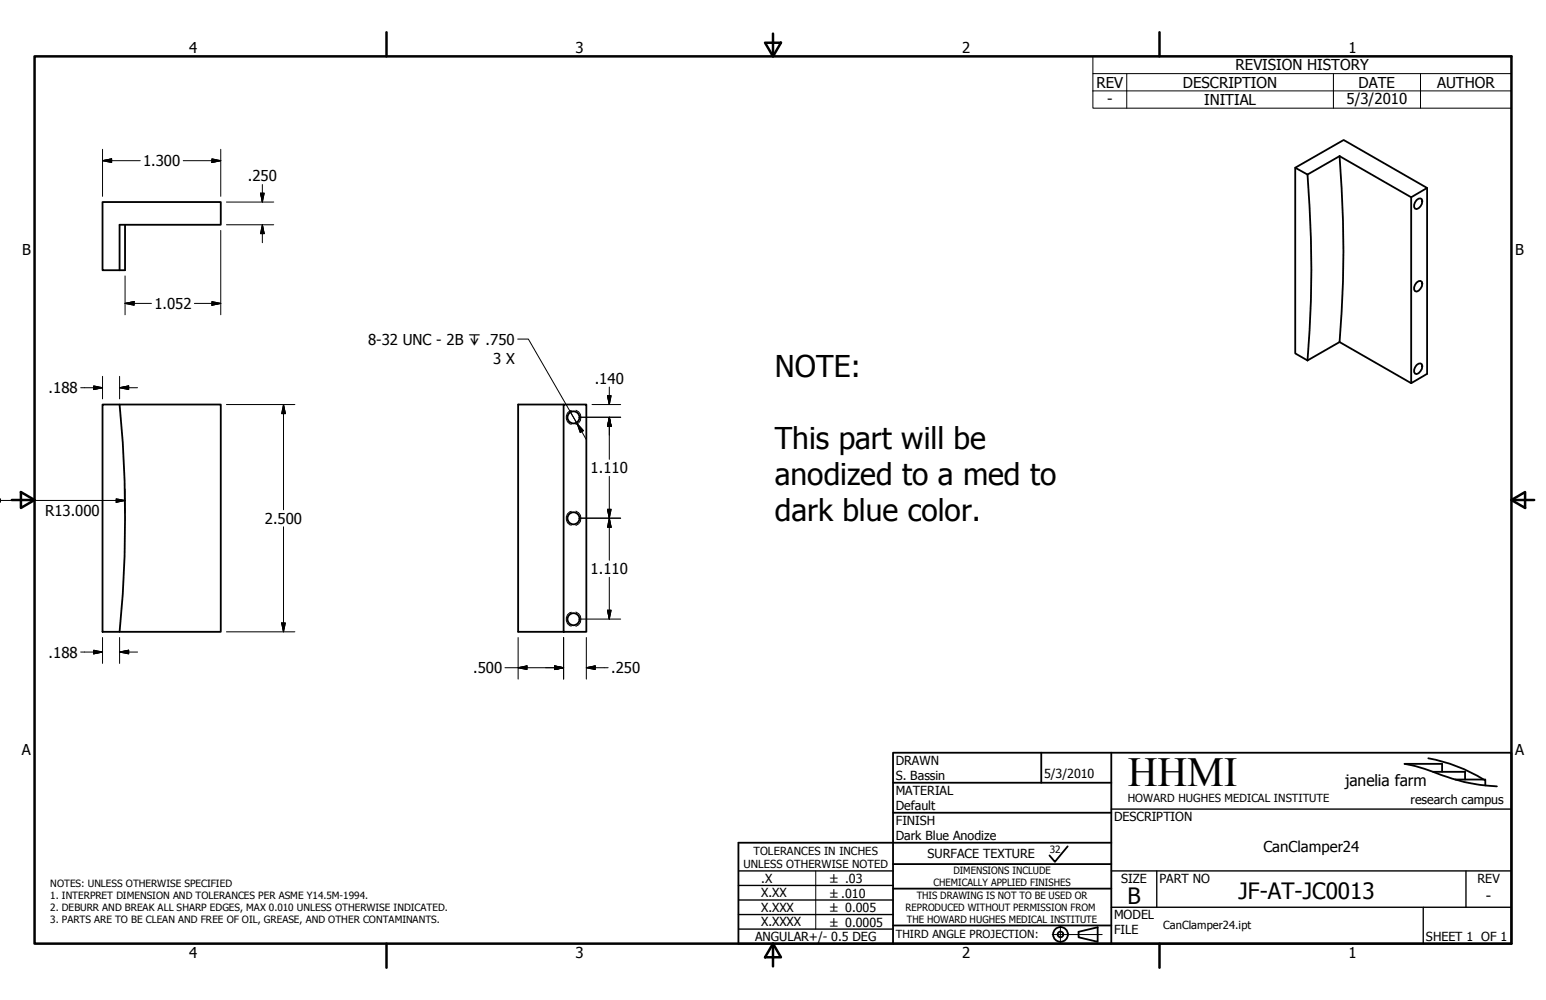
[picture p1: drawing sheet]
<svg xmlns="http://www.w3.org/2000/svg" width="432mm" height="279mm" viewBox="0 0 432 279" stroke-linecap="round" stroke-linejoin="round" font-family="sans-serif">
<!-- layer: Visible (ANSI) -->
<g fill="none" stroke="#000" stroke-width=".51">
<path d="M28.6 56.5h33.1v6.3h-28.3v12.7h-4.8zM361.8 46.9v51.8l3.4 2M365.2 48.8a312.8 312.8 0 0 1 0 51.9M374.1 43.6a312.8 312.8 0 0 1 0 52M374.1 43.6l20 11.5 4.5-2.6-23.3-13.4-13.5 7.8 3.4 1.9M374.1 43.6l-8.9 5.2M395.7 55.9l1-.5a1.39 1.39 0 0 1 0 2.3l-1 .7-.5-.1a1.87 1.87 0 0 1 .5-2.4zM398.6 52.5v52l-4.5 2.6v-52M34.9 62.8v12.7h-1.5M395.7 78.9l.5-.4h.5l.4 .2a2.19 2.19 0 0 1-1.4 2.8l-.5-.2a1.87 1.87 0 0 1 .5-2.4zM374.1 95.6l-8.9 5.1M374.1 95.6l20 11.5"/>
<path d="M28.6 113h33.1v63.5h-33.1zM33.4 113a331.5 331.5 0 0 1 0 63.5M157.4 113h-12.7v63.5h12.7M157.4 113h6.4v63.5h-6.4zM395.7 102l.5-.4 .5-.1 .4 .3a2.19 2.19 0 0 1-1.4 2.7l-.5-.1a1.87 1.87 0 0 1 .5-2.4z"/>
<circle cx="160.2" cy="116.6" r="1.68"/>
<circle cx="160.2" cy="144.8" r="1.68"/>
<circle cx="160.2" cy="173" r="1.68"/>
</g>
<!-- layer: Hidden Narrow (ANSI) -->
<path d="M159.6 114.7a2.02 2.02 0 0 0-1.5 1.9 2.02 2.02 0 0 0 1.5 2M160.8 114.6a2.13 2.13 0 0 1 1.4 2 2.13 2.13 0 0 1-1.4 2M159.6 142.9a2.02 2.02 0 0 0-1.5 1.9 2.02 2.02 0 0 0 1.5 1.9M160.8 142.8a2.13 2.13 0 0 1 1.4 2 2.13 2.13 0 0 1-1.4 2M159.6 171.1a2.02 2.02 0 0 0-1.5 1.9 2.02 2.02 0 0 0 1.5 1.9M160.8 171a2.13 2.13 0 0 1 1.4 2 2.13 2.13 0 0 1-1.4 2" fill="none" stroke="#000" stroke-width=".28"/>
<!-- layer: Border (ANSI) -->
<g fill="none" stroke="#000" stroke-width=".7">
<path d="M9.7 15.7h412.4v248h-412.4zM107.9 9v6.7M213.7 11.9h4.4l-2.2 3.8zM215.9 9.4v6.3M323.8 9v6.7M3.3 139.7h6.4M5.8 137.5l3.9 2.2-3.9 2.2zM422.1 139.7l3.9-2.2v4.4zM422.1 139.7h6.4M107.9 263.7v6.7M215.9 263.7l2.2 3.8h-4.4zM215.9 263.7v6.3"/>
<path d="M323.8 263.7v6.7"/>
</g>
<!-- layer: Title (ANSI) -->
<g fill="none" stroke="#000" stroke-width=".51">
<path d="M249.4 218.7h61M290.8 210.3v8.4M310.4 210.3v53.4M398.9 211.9a44.8 44.8 0 0 1 15.5 5.9M400.2 215.6h9v2.2M402.8 215.6v-2.2h-10.5a63.1 63.1 0 0 1 11.8 3.6l4.9 1.5a49.3 49.3 0 0 0 9.1 1.2M406.5 217.8h8.3v1.7M249.4 227.1h61M298.2 236.5l-3.6 4.3-1.5-1.8M310.4 235.5h-104.2v28.2h215.9v-53.4h-172.7v53.4M249.4 241.4h61M249.4 258.6h61"/>
<path d="M249.4 248.3h61M301.2 260.3l5.4-1.2v4l-5.4-1.2z"/>
<circle cx="296.2" cy="261.1" r="2.06"/>
<circle cx="296.2" cy="261.1" r=".79"/>
</g>
<!-- layer: Sketch Geometry (ANSI) -->
<path d="M227.8 243.3v16.3" fill="none" stroke="#000" stroke-width=".28"/>
<!-- layer: Centerline (ANSI) -->
<path d="M296.2 258.8v4.6M293.9 261.1h13.9" fill="none" stroke="#000" stroke-width=".28"/>
<!-- layer: Title (ANSI) -->
<path d="M310.4 226.1h111.7M206.2 259.6h43.2M206.2 255.5h43.2M206.2 251.5h43.2M206.2 247.4h43.2M206.2 243.3h43.2M310.4 243.3h111.7M310.4 253.5h111.7M323.1 243.3v10.2M397.5 253.5v10.2M409.4 243.3v10.2" fill="none" stroke="#000" stroke-width=".38"/>
<!-- layer: Symbol (ANSI) -->
<path d="M305.2 20.6v-4.9h116.9v4.9M305.2 25.4h116.9M314.7 20.6v9.6M372.4 20.6v9.6M396.7 20.6v9.6M422.1 20.6h-116.9v4.8M422.1 20.6v9.6h-116.9v-4.8M144.6 94.7h3l13.6 23.7M159.1 114.8l2.1 3.6M161.2 118.4l1.7 1.9-.8 .5zM161.2 118.4l2.5 4.3" fill="none" stroke="#000" stroke-width=".28"/>
<!-- layer: Dimension (ANSI) -->
<g fill="none" stroke="#000" stroke-width=".28">
<path d="M28.6 44.9l2.6-.5v1zM28.6 41.7v13.2M28.6 44.9h10.6M51.2 44.9h10.5M59.2 44.4l2.5 .5-2.5 .5zM61.7 41.7v13.2M63.2 56.5h13.3M72.8 54h1l-.5 2.5zM73.3 51.6v4.9M34.9 77.1v10.8M61.7 64.4v23.5M63.2 62.8h13.3"/>
<path d="M73.3 62.8l.5 2.5h-1zM73.3 62.8v5M34.9 84.8l2.6-.5v1zM34.9 84.8h7.4M54.3 84.8h7.4M59.2 84.3l2.5 .5-2.5 .5zM22.5 108.3h6.1M26.2 107.8l2.4 .5-2.4 .5zM28.6 105.2v6.2M33.4 108.3l2.5-.5v1zM33.4 105.2v6.2M33.4 108.3h5"/>
<path d="M63.2 113h19.2M79.2 113l.5 2.6h-1zM79.2 113v29.4M161.8 116.6h11.6M165.4 113h8M169.7 110.6h1l-.5 2.4zM170.2 116.6l.5 2.5h-1zM170.2 108.1v4.9M170.2 116.6v11.7M0 139.8h34.9M32.4 139.4l2.5 .4-2.5 .5zM34.9 136.7v6.5"/>
<path d="M170.2 133.1v23.4M79.2 147.2v29.3M161.8 144.8h11.6M169.7 142.3h1l-.5 2.5zM170.2 144.8l.5 2.5h-1zM28.6 178.1v7.3M33.4 178.1v7.3M63.2 176.5h19.2M78.7 174.1h1l-.5 2.4zM144.7 178.1v11.6M157.4 178.1v11.6M161.8 173h11.6"/>
<path d="M163.8 178.1v11.6M169.7 170.5h1l-.5 2.5zM170.2 161.3v11.7M22.5 182.2h6.1M26.2 181.7l2.4 .5-2.4 .5zM33.4 182.2l2.5-.5v1zM33.4 182.2h5M141 186.6h16.4M144.7 186.6l2.5-.5v1zM154.9 186.1l2.5 .5-2.5 .5zM163.8 186.6l2.4-.5v1zM163.8 186.6h6.1"/>
</g>
<g fill="#000" stroke="#000" stroke-width=".28">
<path d="M28.6 44.9l2.6-.5zM28.6 44.9l2.6-.5v1zM59.2 45.4l2.5-.5zM59.2 44.4l2.5 .5-2.5 .5zM72.8 54l.5 2.5zM72.8 54h1l-.5 2.5zM73.3 62.8l.5 2.5zM73.3 62.8l.5 2.5h-1zM34.9 84.8l2.6-.5zM34.9 84.8l2.6-.5v1zM59.2 85.3l2.5-.5zM59.2 84.3l2.5 .5-2.5 .5z"/>
<path d="M26.2 108.8l2.4-.5zM26.2 107.8l2.4 .5-2.4 .5zM33.4 108.3l2.5-.5zM33.4 108.3l2.5-.5v1zM79.2 113l.5 2.6zM79.2 113l.5 2.6h-1zM169.7 110.6l.5 2.4zM169.7 110.6h1l-.5 2.4zM170.2 116.6l.5 2.5zM170.2 116.6l.5 2.5h-1zM0 139.4v.4zM0 139.4v.9z"/>
<path d="M32.4 140.3l2.5-.5zM32.4 139.4l2.5 .4-2.5 .5zM169.7 142.3l.5 2.5zM169.7 142.3h1l-.5 2.5zM170.2 144.8l.5 2.5zM170.2 144.8l.5 2.5h-1zM78.7 174.1l.5 2.4zM78.7 174.1h1l-.5 2.4zM169.7 170.5l.5 2.5zM169.7 170.5h1l-.5 2.5zM26.2 182.7l2.4-.5zM26.2 181.7l2.4 .5-2.4 .5z"/>
<path d="M33.4 182.2l2.5-.5zM33.4 182.2l2.5-.5v1zM144.7 186.6l2.5-.5zM144.7 186.6l2.5-.5v1zM154.9 187.1l2.5-.5zM154.9 186.1l2.5 .5-2.5 .5zM163.8 186.6l2.4-.5zM163.8 186.6l2.4-.5v1z"/>
</g>
<!-- layer: Symbol (ANSI) -->
<path d="M161.2 118.4l1.7 1.9zM161.2 118.4l1.7 1.9-.8 .5z" fill="#000" stroke="#000" stroke-width=".28"/>
<text font-size="11.6" x="315" y="219.7">HHMI</text>
<g font-size="8.4">
<text x="216.4" y="105.4">NOTE:</text>
<text x="216.4" y="125.5">This part will be</text>
<text x="216.4" y="135.6">anodized to a med to</text>
<text x="216.4" y="145.6">dark blue color.</text>
</g>
<g font-size="6.3">
<text x="345.9" y="251.1">JF-AT-JC0013</text>
<text x="314.9" y="252.6">B</text>
</g>
<text font-size="4.4" x="375.7" y="219.5">janelia farm</text>
<g font-size="4.2">
<text x="52.8" y="14.7">4</text>
<text x="160.8" y="14.7">3</text>
<text x="268.7" y="14.7">2</text>
<text x="376.7" y="14.7">1</text>
<text x="345.1" y="19.7">REVISION HISTORY</text>
<text x="306.3" y="24.5">REV</text>
<text x="309.2" y="29.1">-</text>
<text x="330.4" y="24.5">DESCRIPTION</text>
<text x="336.3" y="29.3">INITIAL</text>
<text x="376.1" y="29.1">5/3/2010</text>
<text x="379.5" y="24.5">DATE</text>
<text x="401.4" y="24.5">AUTHOR</text>
<text x="39.9" y="46.4">1.300</text>
<text x="69.2" y="50.7">.250</text>
<text x="6.2" y="71.4">B</text>
<text x="423.2" y="71.4">B</text>
<text x="43.1" y="86.3">1.052</text>
<text x="102.8" y="96.3">8-32 UNC - 2B ↧ .750</text>
<text x="137.7" y="101.6">3 X</text>
<text x="166.1" y="107.3">.140</text>
<text x="13.6" y="109.9">.188</text>
<text x="165" y="132.2">1.110</text>
<text x="12.6" y="144.1">R13.000</text>
<text x="74" y="146.3">2.500</text>
<text x="165" y="160.4">1.110</text>
<text x="13.6" y="183.7">.188</text>
<text x="132.1" y="188.1">.500</text>
<text x="170.7" y="188.1">.250</text>
<text x="6.1" y="211.1">A</text>
<text x="423.2" y="211.1">A</text>
<text x="352.9" y="238">CanClamper24</text>
<text x="415" y="251.7">-</text>
<text x="52.8" y="267.7">4</text>
<text x="160.8" y="267.8">3</text>
<text x="268.7" y="267.8">2</text>
<text x="376.7" y="267.7">1</text>
</g>
<g font-size="3.5">
<text x="250.2" y="213.6">DRAWN</text>
<text x="250.2" y="217.9">S. Bassin</text>
<text x="250.2" y="222">MATERIAL</text>
<text x="291.6" y="217.4">5/3/2010</text>
<text x="250.2" y="226.3">Default</text>
<text x="394" y="224.5">research campus</text>
<text x="250.2" y="230.4">FINISH</text>
<text x="311.1" y="229.4">DESCRIPTION</text>
<text x="250.2" y="234.6">Dark Blue Anodize</text>
<text x="259.1" y="239.7">SURFACE TEXTURE</text>
<text x="212.6" y="246.6">.X</text>
<text x="212.6" y="250.7">X.XX</text>
<text x="313.2" y="246.7">SIZE</text>
<text x="323.8" y="246.7">PART NO</text>
<text x="412.7" y="246.6">REV</text>
<text x="212.6" y="254.8">X.XXX</text>
<text x="311.1" y="256.9">MODEL</text>
<text x="210.9" y="263">ANGULAR+/- 0.5 DEG</text>
<text x="212.6" y="258.8">X.XXXX</text>
<text x="311.1" y="261">FILE</text>
<text x="398.3" y="262.8">SHEET 1 OF 1</text>
</g>
<g font-size="3.3">
<text x="231.9" y="246.7">± .03</text>
<text x="231.9" y="250.8">±.010</text>
<text x="231.9" y="254.8">± 0.005</text>
<text x="231.9" y="258.9">± 0.0005</text>
</g>
<g font-size="3.1">
<text x="315" y="224.1">HOWARD HUGHES MEDICAL INSTITUTE</text>
<text x="210.4" y="238.8">TOLERANCES IN INCHES</text>
<text x="207.6" y="242.6">UNLESS OTHERWISE NOTED</text>
<text x="250.2" y="262.2">THIRD ANGLE PROJECTION:</text>
<text x="324.9" y="259.5">CanClamper24.ipt</text>
</g>
<g font-size="2.8">
<text x="293.2" y="238.4">32</text>
<text x="266.3" y="244.3">DIMENSIONS INCLUDE</text>
<text x="14" y="247.8">NOTES: UNLESS OTHERWISE SPECIFIED</text>
<text x="14" y="251.2">1. INTERPRET DIMENSION AND TOLERANCES PER ASME Y14.5M-1994.</text>
<text x="256" y="251.1">THIS DRAWING IS NOT TO BE USED OR</text>
<text x="260.7" y="247.6">CHEMICALLY APPLIED FINISHES</text>
<text x="14" y="254.5">2. DEBURR AND BREAK ALL SHARP EDGES, MAX 0.010 UNLESS OTHERWISE INDICATED.</text>
<text x="14" y="257.9">3. PARTS ARE TO BE CLEAN AND FREE OF OIL, GREASE, AND OTHER CONTAMINANTS.</text>
<text x="252.9" y="254.4">REPRODUCED WITHOUT PERMISSION FROM</text>
<text x="253.3" y="257.8">THE HOWARD HUGHES MEDICAL INSTITUTE</text>
</g>
</svg>
